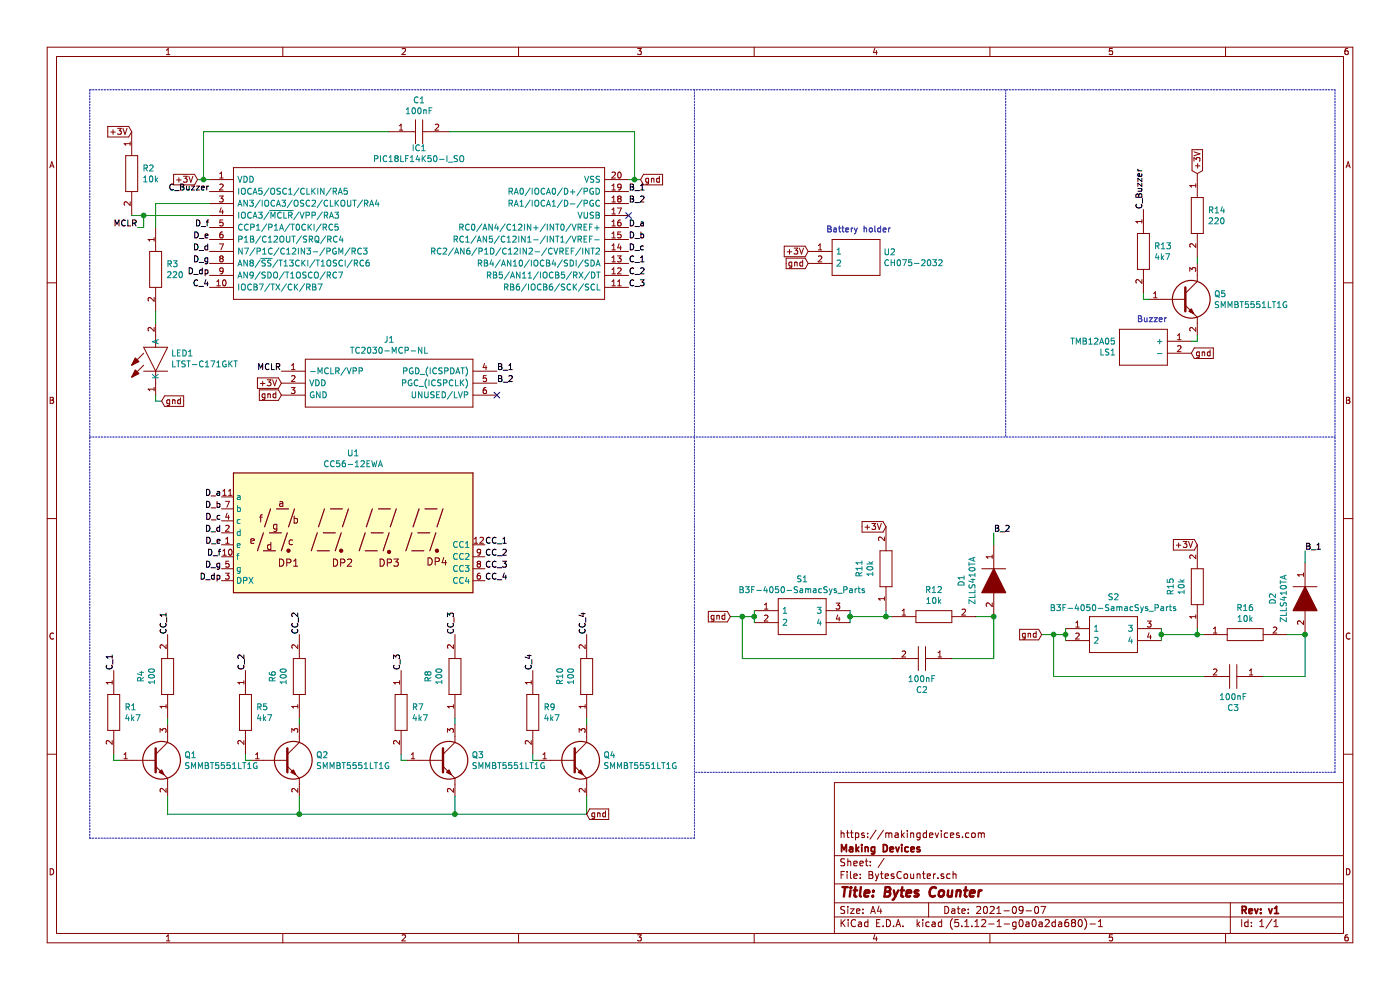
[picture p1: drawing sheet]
EESchema Schematic File Version 4
EELAYER 30 0
EELAYER END
$Descr A4 11693 8268
encoding utf-8
Sheet 1 1
Title "Bytes Counter"
Date "2021-09-07"
Rev "v1"
Comp "Making Devices"
Comment1 "https://makingdevices.com"
Comment2 ""
Comment3 ""
Comment4 ""
$EndDescr
$Comp
L BytesCounter-rescue:CH075-2032-SamacSys_Parts U2
U 1 1
P 6750 2100
F 0 "U2" H 7378 2096 50  0000 L CNN
F 1 "CH075-2032" H 7378 2005 50  0000 L CNN
F 2 "CH0752032" H 7400 2200 50  0001 L CNN
F 3 "" H 7400 2100 50  0001 L CNN
F 4 "RS Pro Battery Holder" H 7400 2000 50  0001 L CNN "Description"
F 5 "6.6" H 7400 1900 50  0001 L CNN "Height"
F 6 "" H 7400 1800 50  0001 L CNN "RS Part Number"
F 7 "" H 7400 1700 50  0001 L CNN "RS Price/Stock"
F 8 "RS Components" H 7400 1600 50  0001 L CNN "Manufacturer_Name"
F 9 "CH075-2032" H 7400 1500 50  0001 L CNN "Manufacturer_Part_Number"
	1    6750 2100
	1    0    0    -1  
$EndComp
$Comp
L Display_Character:CC56-12EWA U1
U 1 1
P 2950 4450
F 0 "U1" H 2950 5117 50  0000 C CNN
F 1 "CC56-12EWA" H 2950 5026 50  0000 C CNN
F 2 "Display_7Segment:CA56-12EWA" H 2950 3850 50  0001 C CNN
F 3 "http://www.kingbrightusa.com/images/catalog/SPEC/CA56-12EWA.pdf" H 2520 4480 50  0001 C CNN
	1    2950 4450
	1    0    0    -1  
$EndComp
Text GLabel 6750 2100 0    50   Input ~ 0
+3V
Text GLabel 6750 2200 0    50   Input ~ 0
gnd
Text GLabel 1650 1500 0    50   Input ~ 0
+3V
Text GLabel 5350 1500 2    50   Input ~ 0
gnd
$Comp
L BytesCounter-rescue:B3F-4050-SamacSys_Parts-HVolt_sub-system-FIT S2
U 1 1
P 8900 5250
F 0 "S2" H 9300 5515 50  0000 C CNN
F 1 "B3F-4050-SamacSys_Parts" H 9300 5424 50  0000 C CNN
F 2 "B3F-4000" H 9550 5350 50  0001 L CNN
F 3 "https://www.omron.com/ecb/products/pdf/en-b3f.pdf" H 9550 5250 50  0001 L CNN
F 4 "lvory Plunger Tactile Switch, SPST-NO 0.05 A@ 24 V dc 3mm" H 9550 5150 50  0001 L CNN "Description"
F 5 "Omron Electronics" H 9550 4950 50  0001 L CNN "Manufacturer_Name"
F 6 "B3F-4050" H 9550 4850 50  0001 L CNN "Manufacturer_Part_Number"
F 7 "653-B3F-4050" H 9550 4750 50  0001 L CNN "Mouser Part Number"
F 8 "https://www.mouser.com/Search/Refine.aspx?Keyword=653-B3F-4050" H 9550 4650 50  0001 L CNN "Mouser Price/Stock"
F 9 "6866768P" H 9550 4550 50  0001 L CNN "RS Part Number"
F 10 "http://uk.rs-online.com/web/p/products/6866768P" H 9550 4450 50  0001 L CNN "RS Price/Stock"
	1    8900 5250
	1    0    0    -1  
$EndComp
$Comp
L BytesCounter-rescue:SMMBT5551LT1G-SamacSys_Parts Q3
U 1 1
P 3400 6350
F 0 "Q3" H 3938 6396 50  0000 L CNN
F 1 "SMMBT5551LT1G" H 3938 6305 50  0000 L CNN
F 2 "SOT96P237X111-3N" H 3950 6200 50  0001 L CNN
F 3 "http://uk.rs-online.com/web/p/products/1841498P" H 3950 6100 50  0001 L CNN
F 4 "NPN Bipolar Transistor, 600 mA 160 V, 3-pin SOT-23" H 3950 6000 50  0001 L CNN "Description"
F 5 "1.11" H 3950 5900 50  0001 L CNN "Height"
F 6 "1841498P" H 3950 5800 50  0001 L CNN "RS Part Number"
F 7 "http://uk.rs-online.com/web/p/products/1841498P" H 3950 5700 50  0001 L CNN "RS Price/Stock"
F 8 "ON Semiconductor" H 3950 5600 50  0001 L CNN "Manufacturer_Name"
F 9 "SMMBT5551LT1G" H 3950 5500 50  0001 L CNN "Manufacturer_Part_Number"
F 10 "70300580" H 3950 5400 50  0001 L CNN "Allied_Number"
	1    3400 6350
	1    0    0    -1  
$EndComp
$Comp
L BytesCounter-rescue:SMMBT5551LT1G-SamacSys_Parts Q2
U 1 1
P 2100 6350
F 0 "Q2" H 2638 6396 50  0000 L CNN
F 1 "SMMBT5551LT1G" H 2638 6305 50  0000 L CNN
F 2 "SOT96P237X111-3N" H 2650 6200 50  0001 L CNN
F 3 "http://uk.rs-online.com/web/p/products/1841498P" H 2650 6100 50  0001 L CNN
F 4 "NPN Bipolar Transistor, 600 mA 160 V, 3-pin SOT-23" H 2650 6000 50  0001 L CNN "Description"
F 5 "1.11" H 2650 5900 50  0001 L CNN "Height"
F 6 "1841498P" H 2650 5800 50  0001 L CNN "RS Part Number"
F 7 "http://uk.rs-online.com/web/p/products/1841498P" H 2650 5700 50  0001 L CNN "RS Price/Stock"
F 8 "ON Semiconductor" H 2650 5600 50  0001 L CNN "Manufacturer_Name"
F 9 "SMMBT5551LT1G" H 2650 5500 50  0001 L CNN "Manufacturer_Part_Number"
F 10 "70300580" H 2650 5400 50  0001 L CNN "Allied_Number"
	1    2100 6350
	1    0    0    -1  
$EndComp
$Comp
L BytesCounter-rescue:SMMBT5551LT1G-SamacSys_Parts Q4
U 1 1
P 4500 6350
F 0 "Q4" H 5038 6396 50  0000 L CNN
F 1 "SMMBT5551LT1G" H 5038 6305 50  0000 L CNN
F 2 "SOT96P237X111-3N" H 5050 6200 50  0001 L CNN
F 3 "http://uk.rs-online.com/web/p/products/1841498P" H 5050 6100 50  0001 L CNN
F 4 "NPN Bipolar Transistor, 600 mA 160 V, 3-pin SOT-23" H 5050 6000 50  0001 L CNN "Description"
F 5 "1.11" H 5050 5900 50  0001 L CNN "Height"
F 6 "1841498P" H 5050 5800 50  0001 L CNN "RS Part Number"
F 7 "http://uk.rs-online.com/web/p/products/1841498P" H 5050 5700 50  0001 L CNN "RS Price/Stock"
F 8 "ON Semiconductor" H 5050 5600 50  0001 L CNN "Manufacturer_Name"
F 9 "SMMBT5551LT1G" H 5050 5500 50  0001 L CNN "Manufacturer_Part_Number"
F 10 "70300580" H 5050 5400 50  0001 L CNN "Allied_Number"
	1    4500 6350
	1    0    0    -1  
$EndComp
$Comp
L BytesCounter-rescue:SMMBT5551LT1G-SamacSys_Parts Q1
U 1 1
P 1000 6350
F 0 "Q1" H 1538 6396 50  0000 L CNN
F 1 "SMMBT5551LT1G" H 1538 6305 50  0000 L CNN
F 2 "SOT96P237X111-3N" H 1550 6200 50  0001 L CNN
F 3 "http://uk.rs-online.com/web/p/products/1841498P" H 1550 6100 50  0001 L CNN
F 4 "NPN Bipolar Transistor, 600 mA 160 V, 3-pin SOT-23" H 1550 6000 50  0001 L CNN "Description"
F 5 "1.11" H 1550 5900 50  0001 L CNN "Height"
F 6 "1841498P" H 1550 5800 50  0001 L CNN "RS Part Number"
F 7 "http://uk.rs-online.com/web/p/products/1841498P" H 1550 5700 50  0001 L CNN "RS Price/Stock"
F 8 "ON Semiconductor" H 1550 5600 50  0001 L CNN "Manufacturer_Name"
F 9 "SMMBT5551LT1G" H 1550 5500 50  0001 L CNN "Manufacturer_Part_Number"
F 10 "70300580" H 1550 5400 50  0001 L CNN "Allied_Number"
	1    1000 6350
	1    0    0    -1  
$EndComp
Text Label 4050 4550 0    50   ~ 0
CC_1
Text Label 4050 4650 0    50   ~ 0
CC_2
Text Label 4050 4750 0    50   ~ 0
CC_3
Text Label 4050 4850 0    50   ~ 0
CC_4
Text Label 1850 4150 2    50   ~ 0
D_a
Text Label 1850 4250 2    50   ~ 0
D_b
Text Label 1850 4350 2    50   ~ 0
D_c
Text Label 1850 4450 2    50   ~ 0
D_d
Text Label 1850 4550 2    50   ~ 0
D_e
Text Label 1850 4650 2    50   ~ 0
D_f
Text Label 1850 4750 2    50   ~ 0
D_g
Text Label 1850 4850 2    50   ~ 0
D_dp
Text Label 5250 1900 0    50   ~ 0
D_a
Text Label 5250 2000 0    50   ~ 0
D_b
Text Label 5250 2100 0    50   ~ 0
D_c
Text Label 1750 2100 2    50   ~ 0
D_d
Text Label 1750 2000 2    50   ~ 0
D_e
Text Label 1750 1900 2    50   ~ 0
D_f
Text Label 1750 2200 2    50   ~ 0
D_g
Text Label 1750 2300 2    50   ~ 0
D_dp
$Comp
L BytesCounter-rescue:TMB12A05-SamacSys_Parts LS1
U 1 1
P 9950 2950
F 0 "LS1" H 10578 2946 50  0000 L CNN
F 1 "TMB12A05" H 10578 2855 50  0000 L CNN
F 2 "TMB12A05" H 10600 3050 50  0001 L CNN
F 3 "https://datasheet.lcsc.com/szlcsc/Jiangsu-Huaneng-Elec-TMB12A05_C96093.pdf" H 10600 2950 50  0001 L CNN
F 4 "12*9.5 Buzzers RoHS" H 10600 2850 50  0001 L CNN "Description"
F 5 "9.5" H 10600 2750 50  0001 L CNN "Height"
F 6 "" H 10600 2650 50  0001 L CNN "RS Part Number"
F 7 "" H 10600 2550 50  0001 L CNN "RS Price/Stock"
F 8 "Jiangsu Huaneng Elec" H 10600 2450 50  0001 L CNN "Manufacturer_Name"
F 9 "TMB12A05" H 10600 2350 50  0001 L CNN "Manufacturer_Part_Number"
	1    9950 2950
	-1   0    0    1   
$EndComp
Text Notes 6900 1950 0    50   ~ 0
Battery holder
Text Notes 9750 2700 2    50   ~ 0
Buzzer
$Comp
L BytesCounter-rescue:KTR10EZPF4220-SamacSys_Parts R4
U 1 1
P 1400 6000
F 0 "R4" H 1750 6225 50  0000 C CNN
F 1 "100" H 1750 6134 50  0000 C CNN
F 2 "RESC2012X65N" H 1950 6050 50  0001 L CNN
F 3 "http://rohmfs.rohm.com/en/products/databook/datasheet/passive/resistor/chip_resistor/ktr.pdf" H 1950 5950 50  0001 L CNN
F 4 "ROHM 0805 Resistor Chip" H 1950 5850 50  0001 L CNN "Description"
F 5 "0.65" H 1950 5750 50  0001 L CNN "Height"
F 6 "" H 1950 5650 50  0001 L CNN "RS Part Number"
F 7 "" H 1950 5550 50  0001 L CNN "RS Price/Stock"
F 8 "ROHM Semiconductor" H 1950 5450 50  0001 L CNN "Manufacturer_Name"
F 9 "KTR10EZPF4220" H 1950 5350 50  0001 L CNN "Manufacturer_Part_Number"
	1    1400 6000
	0    -1   -1   0   
$EndComp
$Comp
L BytesCounter-rescue:KTR10EZPF4220-SamacSys_Parts R6
U 1 1
P 2500 6000
F 0 "R6" H 2850 6225 50  0000 C CNN
F 1 "100" H 2850 6134 50  0000 C CNN
F 2 "RESC2012X65N" H 3050 6050 50  0001 L CNN
F 3 "http://rohmfs.rohm.com/en/products/databook/datasheet/passive/resistor/chip_resistor/ktr.pdf" H 3050 5950 50  0001 L CNN
F 4 "ROHM 0805 Resistor Chip" H 3050 5850 50  0001 L CNN "Description"
F 5 "0.65" H 3050 5750 50  0001 L CNN "Height"
F 6 "" H 3050 5650 50  0001 L CNN "RS Part Number"
F 7 "" H 3050 5550 50  0001 L CNN "RS Price/Stock"
F 8 "ROHM Semiconductor" H 3050 5450 50  0001 L CNN "Manufacturer_Name"
F 9 "KTR10EZPF4220" H 3050 5350 50  0001 L CNN "Manufacturer_Part_Number"
	1    2500 6000
	0    -1   -1   0   
$EndComp
$Comp
L BytesCounter-rescue:KTR10EZPF4220-SamacSys_Parts R8
U 1 1
P 3800 6000
F 0 "R8" H 4150 6225 50  0000 C CNN
F 1 "100" H 4150 6134 50  0000 C CNN
F 2 "RESC2012X65N" H 4350 6050 50  0001 L CNN
F 3 "http://rohmfs.rohm.com/en/products/databook/datasheet/passive/resistor/chip_resistor/ktr.pdf" H 4350 5950 50  0001 L CNN
F 4 "ROHM 0805 Resistor Chip" H 4350 5850 50  0001 L CNN "Description"
F 5 "0.65" H 4350 5750 50  0001 L CNN "Height"
F 6 "" H 4350 5650 50  0001 L CNN "RS Part Number"
F 7 "" H 4350 5550 50  0001 L CNN "RS Price/Stock"
F 8 "ROHM Semiconductor" H 4350 5450 50  0001 L CNN "Manufacturer_Name"
F 9 "KTR10EZPF4220" H 4350 5350 50  0001 L CNN "Manufacturer_Part_Number"
	1    3800 6000
	0    -1   -1   0   
$EndComp
$Comp
L BytesCounter-rescue:KTR10EZPF4220-SamacSys_Parts R10
U 1 1
P 4900 6000
F 0 "R10" H 5250 6225 50  0000 C CNN
F 1 "100" H 5250 6134 50  0000 C CNN
F 2 "RESC2012X65N" H 5450 6050 50  0001 L CNN
F 3 "http://rohmfs.rohm.com/en/products/databook/datasheet/passive/resistor/chip_resistor/ktr.pdf" H 5450 5950 50  0001 L CNN
F 4 "ROHM 0805 Resistor Chip" H 5450 5850 50  0001 L CNN "Description"
F 5 "0.65" H 5450 5750 50  0001 L CNN "Height"
F 6 "" H 5450 5650 50  0001 L CNN "RS Part Number"
F 7 "" H 5450 5550 50  0001 L CNN "RS Price/Stock"
F 8 "ROHM Semiconductor" H 5450 5450 50  0001 L CNN "Manufacturer_Name"
F 9 "KTR10EZPF4220" H 5450 5350 50  0001 L CNN "Manufacturer_Part_Number"
	1    4900 6000
	0    -1   -1   0   
$EndComp
$Comp
L BytesCounter-rescue:KTR10EZPF4220-SamacSys_Parts R9
U 1 1
P 4450 5600
F 0 "R9" V 4754 5688 50  0000 L CNN
F 1 "4k7" V 4845 5688 50  0000 L CNN
F 2 "RESC2012X65N" H 5000 5650 50  0001 L CNN
F 3 "http://rohmfs.rohm.com/en/products/databook/datasheet/passive/resistor/chip_resistor/ktr.pdf" H 5000 5550 50  0001 L CNN
F 4 "ROHM 0805 Resistor Chip" H 5000 5450 50  0001 L CNN "Description"
F 5 "0.65" H 5000 5350 50  0001 L CNN "Height"
F 6 "" H 5000 5250 50  0001 L CNN "RS Part Number"
F 7 "" H 5000 5150 50  0001 L CNN "RS Price/Stock"
F 8 "ROHM Semiconductor" H 5000 5050 50  0001 L CNN "Manufacturer_Name"
F 9 "KTR10EZPF4220" H 5000 4950 50  0001 L CNN "Manufacturer_Part_Number"
	1    4450 5600
	0    1    1    0   
$EndComp
$Comp
L BytesCounter-rescue:KTR10EZPF4220-SamacSys_Parts R7
U 1 1
P 3350 5600
F 0 "R7" V 3654 5688 50  0000 L CNN
F 1 "4k7" V 3745 5688 50  0000 L CNN
F 2 "RESC2012X65N" H 3900 5650 50  0001 L CNN
F 3 "http://rohmfs.rohm.com/en/products/databook/datasheet/passive/resistor/chip_resistor/ktr.pdf" H 3900 5550 50  0001 L CNN
F 4 "ROHM 0805 Resistor Chip" H 3900 5450 50  0001 L CNN "Description"
F 5 "0.65" H 3900 5350 50  0001 L CNN "Height"
F 6 "" H 3900 5250 50  0001 L CNN "RS Part Number"
F 7 "" H 3900 5150 50  0001 L CNN "RS Price/Stock"
F 8 "ROHM Semiconductor" H 3900 5050 50  0001 L CNN "Manufacturer_Name"
F 9 "KTR10EZPF4220" H 3900 4950 50  0001 L CNN "Manufacturer_Part_Number"
	1    3350 5600
	0    1    1    0   
$EndComp
$Comp
L BytesCounter-rescue:KTR10EZPF4220-SamacSys_Parts R5
U 1 1
P 2050 5600
F 0 "R5" V 2354 5688 50  0000 L CNN
F 1 "4k7" V 2445 5688 50  0000 L CNN
F 2 "RESC2012X65N" H 2600 5650 50  0001 L CNN
F 3 "http://rohmfs.rohm.com/en/products/databook/datasheet/passive/resistor/chip_resistor/ktr.pdf" H 2600 5550 50  0001 L CNN
F 4 "ROHM 0805 Resistor Chip" H 2600 5450 50  0001 L CNN "Description"
F 5 "0.65" H 2600 5350 50  0001 L CNN "Height"
F 6 "" H 2600 5250 50  0001 L CNN "RS Part Number"
F 7 "" H 2600 5150 50  0001 L CNN "RS Price/Stock"
F 8 "ROHM Semiconductor" H 2600 5050 50  0001 L CNN "Manufacturer_Name"
F 9 "KTR10EZPF4220" H 2600 4950 50  0001 L CNN "Manufacturer_Part_Number"
	1    2050 5600
	0    1    1    0   
$EndComp
$Comp
L BytesCounter-rescue:KTR10EZPF4220-SamacSys_Parts R1
U 1 1
P 950 5600
F 0 "R1" V 1254 5688 50  0000 L CNN
F 1 "4k7" V 1345 5688 50  0000 L CNN
F 2 "RESC2012X65N" H 1500 5650 50  0001 L CNN
F 3 "http://rohmfs.rohm.com/en/products/databook/datasheet/passive/resistor/chip_resistor/ktr.pdf" H 1500 5550 50  0001 L CNN
F 4 "ROHM 0805 Resistor Chip" H 1500 5450 50  0001 L CNN "Description"
F 5 "0.65" H 1500 5350 50  0001 L CNN "Height"
F 6 "" H 1500 5250 50  0001 L CNN "RS Part Number"
F 7 "" H 1500 5150 50  0001 L CNN "RS Price/Stock"
F 8 "ROHM Semiconductor" H 1500 5050 50  0001 L CNN "Manufacturer_Name"
F 9 "KTR10EZPF4220" H 1500 4950 50  0001 L CNN "Manufacturer_Part_Number"
	1    950  5600
	0    1    1    0   
$EndComp
$Comp
L BytesCounter-rescue:KTR10EZPF4220-SamacSys_Parts R2
U 1 1
P 1100 1100
F 0 "R2" V 1404 1188 50  0000 L CNN
F 1 "10k" V 1495 1188 50  0000 L CNN
F 2 "RESC2012X65N" H 1650 1150 50  0001 L CNN
F 3 "http://rohmfs.rohm.com/en/products/databook/datasheet/passive/resistor/chip_resistor/ktr.pdf" H 1650 1050 50  0001 L CNN
F 4 "ROHM 0805 Resistor Chip" H 1650 950 50  0001 L CNN "Description"
F 5 "0.65" H 1650 850 50  0001 L CNN "Height"
F 6 "" H 1650 750 50  0001 L CNN "RS Part Number"
F 7 "" H 1650 650 50  0001 L CNN "RS Price/Stock"
F 8 "ROHM Semiconductor" H 1650 550 50  0001 L CNN "Manufacturer_Name"
F 9 "KTR10EZPF4220" H 1650 450 50  0001 L CNN "Manufacturer_Part_Number"
	1    1100 1100
	0    1    1    0   
$EndComp
$Comp
L BytesCounter-rescue:KTR10EZPF4220-SamacSys_Parts R15
U 1 1
P 10000 5250
F 0 "R15" H 10350 5475 50  0000 C CNN
F 1 "10k" H 10350 5384 50  0000 C CNN
F 2 "RESC2012X65N" H 10550 5300 50  0001 L CNN
F 3 "http://rohmfs.rohm.com/en/products/databook/datasheet/passive/resistor/chip_resistor/ktr.pdf" H 10550 5200 50  0001 L CNN
F 4 "ROHM 0805 Resistor Chip" H 10550 5100 50  0001 L CNN "Description"
F 5 "0.65" H 10550 5000 50  0001 L CNN "Height"
F 6 "" H 10550 4900 50  0001 L CNN "RS Part Number"
F 7 "" H 10550 4800 50  0001 L CNN "RS Price/Stock"
F 8 "ROHM Semiconductor" H 10550 4700 50  0001 L CNN "Manufacturer_Name"
F 9 "KTR10EZPF4220" H 10550 4600 50  0001 L CNN "Manufacturer_Part_Number"
	1    10000 5250
	0    -1   -1   0   
$EndComp
$Comp
L BytesCounter-rescue:KTR10EZPF4220-SamacSys_Parts R16
U 1 1
P 10050 5300
F 0 "R16" H 10400 5525 50  0000 C CNN
F 1 "10k" H 10400 5434 50  0000 C CNN
F 2 "RESC2012X65N" H 10600 5350 50  0001 L CNN
F 3 "http://rohmfs.rohm.com/en/products/databook/datasheet/passive/resistor/chip_resistor/ktr.pdf" H 10600 5250 50  0001 L CNN
F 4 "ROHM 0805 Resistor Chip" H 10600 5150 50  0001 L CNN "Description"
F 5 "0.65" H 10600 5050 50  0001 L CNN "Height"
F 6 "" H 10600 4950 50  0001 L CNN "RS Part Number"
F 7 "" H 10600 4850 50  0001 L CNN "RS Price/Stock"
F 8 "ROHM Semiconductor" H 10600 4750 50  0001 L CNN "Manufacturer_Name"
F 9 "KTR10EZPF4220" H 10600 4650 50  0001 L CNN "Manufacturer_Part_Number"
	1    10050 5300
	1    0    0    -1  
$EndComp
$Comp
L BytesCounter-rescue:GCG21BR71H154KA01K-SamacSys_Parts C1
U 1 1
P 3250 1100
F 0 "C1" H 3500 1365 50  0000 C CNN
F 1 "100nF" H 3500 1274 50  0000 C CNN
F 2 "CAPC2012X145N" H 3600 1150 50  0001 L CNN
F 3 "https://psearch.en.murata.com/capacitor/product/GCG21BR71H154KA01%23.html" H 3600 1050 50  0001 L CNN
F 4 "Capacitor L=2.0mm W=1.25mm T=1.25mm" H 3600 950 50  0001 L CNN "Description"
F 5 "1.45" H 3600 850 50  0001 L CNN "Height"
F 6 "" H 3600 750 50  0001 L CNN "RS Part Number"
F 7 "" H 3600 650 50  0001 L CNN "RS Price/Stock"
F 8 "Murata Electronics" H 3600 550 50  0001 L CNN "Manufacturer_Name"
F 9 "GCG21BR71H154KA01K" H 3600 450 50  0001 L CNN "Manufacturer_Part_Number"
	1    3250 1100
	1    0    0    -1  
$EndComp
$Comp
L BytesCounter-rescue:GCG21BR71H154KA01K-SamacSys_Parts C3
U 1 1
P 10550 5650
F 0 "C3" H 10800 5915 50  0000 C CNN
F 1 "100nF" H 10800 5824 50  0000 C CNN
F 2 "CAPC2012X145N" H 10900 5700 50  0001 L CNN
F 3 "https://psearch.en.murata.com/capacitor/product/GCG21BR71H154KA01%23.html" H 10900 5600 50  0001 L CNN
F 4 "Capacitor L=2.0mm W=1.25mm T=1.25mm" H 10900 5500 50  0001 L CNN "Description"
F 5 "1.45" H 10900 5400 50  0001 L CNN "Height"
F 6 "" H 10900 5300 50  0001 L CNN "RS Part Number"
F 7 "" H 10900 5200 50  0001 L CNN "RS Price/Stock"
F 8 "Murata Electronics" H 10900 5100 50  0001 L CNN "Manufacturer_Name"
F 9 "GCG21BR71H154KA01K" H 10900 5000 50  0001 L CNN "Manufacturer_Part_Number"
	1    10550 5650
	-1   0    0    1   
$EndComp
Wire Wire Line
	1000 6350 950  6350
Wire Wire Line
	950  6350 950  6300
Wire Wire Line
	2100 6350 2050 6350
Wire Wire Line
	2050 6350 2050 6300
Wire Wire Line
	3400 6350 3350 6350
Wire Wire Line
	3350 6350 3350 6300
Wire Wire Line
	4500 6350 4450 6350
Wire Wire Line
	4450 6350 4450 6300
Wire Wire Line
	4900 6050 4900 6000
Wire Wire Line
	3800 6050 3800 6000
Wire Wire Line
	2500 6050 2500 6000
Wire Wire Line
	1400 6050 1400 6000
Wire Wire Line
	1400 6650 1400 6800
Wire Wire Line
	1400 6800 2500 6800
Wire Wire Line
	4900 6800 4900 6650
Wire Wire Line
	3800 6650 3800 6800
Connection ~ 3800 6800
Wire Wire Line
	3800 6800 4900 6800
Wire Wire Line
	2500 6650 2500 6800
Connection ~ 2500 6800
Wire Wire Line
	2500 6800 3800 6800
Text GLabel 4900 6800 2    50   Input ~ 0
gnd
Text Label 1400 5300 1    50   ~ 0
CC_1
Text Label 2500 5300 1    50   ~ 0
CC_2
Text Label 3800 5300 1    50   ~ 0
CC_3
Text Label 4900 5300 1    50   ~ 0
CC_4
Wire Wire Line
	9600 2500 9550 2500
Wire Wire Line
	9550 2500 9550 2450
Wire Wire Line
	10000 2800 10000 2850
Wire Wire Line
	10000 2850 9950 2850
Text GLabel 9950 2950 2    50   Input ~ 0
gnd
$Comp
L BytesCounter-rescue:KTR10EZPF4220-SamacSys_Parts R13
U 1 1
P 9550 1750
F 0 "R13" V 9854 1838 50  0000 L CNN
F 1 "4k7" V 9945 1838 50  0000 L CNN
F 2 "RESC2012X65N" H 10100 1800 50  0001 L CNN
F 3 "http://rohmfs.rohm.com/en/products/databook/datasheet/passive/resistor/chip_resistor/ktr.pdf" H 10100 1700 50  0001 L CNN
F 4 "ROHM 0805 Resistor Chip" H 10100 1600 50  0001 L CNN "Description"
F 5 "0.65" H 10100 1500 50  0001 L CNN "Height"
F 6 "" H 10100 1400 50  0001 L CNN "RS Part Number"
F 7 "" H 10100 1300 50  0001 L CNN "RS Price/Stock"
F 8 "ROHM Semiconductor" H 10100 1200 50  0001 L CNN "Manufacturer_Name"
F 9 "KTR10EZPF4220" H 10100 1100 50  0001 L CNN "Manufacturer_Part_Number"
	1    9550 1750
	0    1    1    0   
$EndComp
$Comp
L BytesCounter-rescue:SMMBT5551LT1G-SamacSys_Parts Q5
U 1 1
P 9600 2500
F 0 "Q5" H 10138 2546 50  0000 L CNN
F 1 "SMMBT5551LT1G" H 10138 2455 50  0000 L CNN
F 2 "SOT96P237X111-3N" H 10150 2350 50  0001 L CNN
F 3 "http://uk.rs-online.com/web/p/products/1841498P" H 10150 2250 50  0001 L CNN
F 4 "NPN Bipolar Transistor, 600 mA 160 V, 3-pin SOT-23" H 10150 2150 50  0001 L CNN "Description"
F 5 "1.11" H 10150 2050 50  0001 L CNN "Height"
F 6 "1841498P" H 10150 1950 50  0001 L CNN "RS Part Number"
F 7 "http://uk.rs-online.com/web/p/products/1841498P" H 10150 1850 50  0001 L CNN "RS Price/Stock"
F 8 "ON Semiconductor" H 10150 1750 50  0001 L CNN "Manufacturer_Name"
F 9 "SMMBT5551LT1G" H 10150 1650 50  0001 L CNN "Manufacturer_Part_Number"
F 10 "70300580" H 10150 1550 50  0001 L CNN "Allied_Number"
	1    9600 2500
	1    0    0    -1  
$EndComp
$Comp
L BytesCounter-rescue:KTR10EZPF4220-SamacSys_Parts R14
U 1 1
P 10000 1450
F 0 "R14" V 10304 1538 50  0000 L CNN
F 1 "220" V 10395 1538 50  0000 L CNN
F 2 "RESC2012X65N" H 10550 1500 50  0001 L CNN
F 3 "http://rohmfs.rohm.com/en/products/databook/datasheet/passive/resistor/chip_resistor/ktr.pdf" H 10550 1400 50  0001 L CNN
F 4 "ROHM 0805 Resistor Chip" H 10550 1300 50  0001 L CNN "Description"
F 5 "0.65" H 10550 1200 50  0001 L CNN "Height"
F 6 "" H 10550 1100 50  0001 L CNN "RS Part Number"
F 7 "" H 10550 1000 50  0001 L CNN "RS Price/Stock"
F 8 "ROHM Semiconductor" H 10550 900 50  0001 L CNN "Manufacturer_Name"
F 9 "KTR10EZPF4220" H 10550 800 50  0001 L CNN "Manufacturer_Part_Number"
	1    10000 1450
	0    1    1    0   
$EndComp
Wire Wire Line
	10000 2200 10000 2150
Text GLabel 10000 1450 1    50   Input ~ 0
+3V
Text Label 9550 1750 1    50   ~ 0
C_Buzzer
Text Label 1750 1600 2    50   ~ 0
C_Buzzer
Text GLabel 1100 1100 0    50   Input ~ 0
+3V
Wire Wire Line
	1100 1800 1200 1800
Wire Wire Line
	1650 1500 1700 1500
Wire Wire Line
	5350 1500 5300 1500
Wire Wire Line
	5300 1500 5300 1100
Wire Wire Line
	5300 1100 3750 1100
Connection ~ 5300 1500
Wire Wire Line
	5300 1500 5250 1500
Wire Wire Line
	3250 1100 1700 1100
Wire Wire Line
	1700 1100 1700 1500
Connection ~ 1700 1500
Wire Wire Line
	1700 1500 1750 1500
$Comp
L BytesCounter-rescue:PIC18LF14K50-I_SO-SamacSys_Parts IC1
U 1 1
P 1750 1500
F 0 "IC1" H 3500 1765 50  0000 C CNN
F 1 "PIC18LF14K50-I_SO" H 3500 1674 50  0000 C CNN
F 2 "Package_SO:SSOP-20_5.3x7.2mm_P0.65mm" H 5100 1600 50  0001 L CNN
F 3 "http://uk.rs-online.com/web/p/products/6669239P" H 5100 1500 50  0001 L CNN
F 4 "MCU 16K Flash 768 RAM USB 2.0 SOIC20" H 5100 1400 50  0001 L CNN "Description"
F 5 "2.65" H 5100 1300 50  0001 L CNN "Height"
F 6 "6669239P" H 5100 1200 50  0001 L CNN "RS Part Number"
F 7 "http://uk.rs-online.com/web/p/products/6669239P" H 5100 1100 50  0001 L CNN "RS Price/Stock"
F 8 "Microchip" H 5100 1000 50  0001 L CNN "Manufacturer_Name"
F 9 "PIC18LF14K50-I/SO" H 5100 900 50  0001 L CNN "Manufacturer_Part_Number"
F 10 "70047097" H 5100 800 50  0001 L CNN "Allied_Number"
	1    1750 1500
	1    0    0    -1  
$EndComp
$Comp
L BytesCounter-rescue:KTR10EZPF4220-SamacSys_Parts R3
U 1 1
P 1300 1900
F 0 "R3" V 1604 1988 50  0000 L CNN
F 1 "220" V 1695 1988 50  0000 L CNN
F 2 "RESC2012X65N" H 1850 1950 50  0001 L CNN
F 3 "http://rohmfs.rohm.com/en/products/databook/datasheet/passive/resistor/chip_resistor/ktr.pdf" H 1850 1850 50  0001 L CNN
F 4 "ROHM 0805 Resistor Chip" H 1850 1750 50  0001 L CNN "Description"
F 5 "0.65" H 1850 1650 50  0001 L CNN "Height"
F 6 "" H 1850 1550 50  0001 L CNN "RS Part Number"
F 7 "" H 1850 1450 50  0001 L CNN "RS Price/Stock"
F 8 "ROHM Semiconductor" H 1850 1350 50  0001 L CNN "Manufacturer_Name"
F 9 "KTR10EZPF4220" H 1850 1250 50  0001 L CNN "Manufacturer_Part_Number"
	1    1300 1900
	0    1    1    0   
$EndComp
Wire Wire Line
	1750 1700 1300 1700
Wire Wire Line
	1300 1700 1300 1900
$Comp
L BytesCounter-rescue:LTST-C171GKT-SamacSys_Parts LED1
U 1 1
P 1300 3300
F 0 "LED1" V 1646 3172 50  0000 R CNN
F 1 "LTST-C171GKT" V 1555 3172 50  0000 R CNN
F 2 "LEDC2012X90N" H 1800 3450 50  0001 L BNN
F 3 "http://uk.rs-online.com/web/p/products/6920935P" H 1800 3350 50  0001 L BNN
F 4 "Lite-On LTST-C171GKT, CHIPLED 0805 569 nm Green LED, 2012 (0805) SMD package" H 1800 3250 50  0001 L BNN "Description"
F 5 "0.9" H 1800 3150 50  0001 L BNN "Height"
F 6 "6920935P" H 1800 3050 50  0001 L BNN "RS Part Number"
F 7 "http://uk.rs-online.com/web/p/products/6920935P" H 1800 2950 50  0001 L BNN "RS Price/Stock"
F 8 "Lite-On" H 1800 2850 50  0001 L BNN "Manufacturer_Name"
F 9 "LTST-C171GKT" H 1800 2750 50  0001 L BNN "Manufacturer_Part_Number"
	1    1300 3300
	0    -1   -1   0   
$EndComp
Text GLabel 1350 3350 2    50   Input ~ 0
gnd
Wire Wire Line
	1350 3350 1300 3350
Wire Wire Line
	1300 3350 1300 3300
Wire Wire Line
	1300 2700 1300 2600
Text Label 950  5600 1    50   ~ 0
C_1
Text Label 2050 5600 1    50   ~ 0
C_2
Text Label 3350 5600 1    50   ~ 0
C_3
Text Label 4450 5600 1    50   ~ 0
C_4
Text Label 5250 2200 0    50   ~ 0
C_1
Text Label 5250 2300 0    50   ~ 0
C_2
Text Label 5250 2400 0    50   ~ 0
C_3
Text Label 1750 2400 2    50   ~ 0
C_4
NoConn ~ 5250 1800
Text Label 5250 1600 0    50   ~ 0
B_1
Text Label 5250 1700 0    50   ~ 0
B_2
Wire Wire Line
	9700 5350 9700 5300
Text GLabel 8700 5300 0    50   Input ~ 0
gnd
Wire Wire Line
	8900 5250 8900 5300
Wire Wire Line
	8900 5300 8800 5300
Connection ~ 8900 5300
Wire Wire Line
	8900 5300 8900 5350
Wire Wire Line
	10050 5300 10000 5300
Connection ~ 9700 5300
Wire Wire Line
	9700 5300 9700 5250
Wire Wire Line
	10000 5250 10000 5300
Connection ~ 10000 5300
Wire Wire Line
	10000 5300 9700 5300
Wire Wire Line
	10050 5650 8800 5650
Wire Wire Line
	8800 5650 8800 5300
Connection ~ 8800 5300
Wire Wire Line
	8800 5300 8700 5300
Wire Wire Line
	10550 5650 10900 5650
Wire Wire Line
	10900 5650 10900 5300
Wire Wire Line
	10900 5300 10750 5300
$Comp
L BytesCounter-rescue:B3F-4050-SamacSys_Parts-HVolt_sub-system-FIT S1
U 1 1
P 6300 5100
F 0 "S1" H 6700 5365 50  0000 C CNN
F 1 "B3F-4050-SamacSys_Parts" H 6700 5274 50  0000 C CNN
F 2 "B3F-4000" H 6950 5200 50  0001 L CNN
F 3 "https://www.omron.com/ecb/products/pdf/en-b3f.pdf" H 6950 5100 50  0001 L CNN
F 4 "lvory Plunger Tactile Switch, SPST-NO 0.05 A@ 24 V dc 3mm" H 6950 5000 50  0001 L CNN "Description"
F 5 "Omron Electronics" H 6950 4800 50  0001 L CNN "Manufacturer_Name"
F 6 "B3F-4050" H 6950 4700 50  0001 L CNN "Manufacturer_Part_Number"
F 7 "653-B3F-4050" H 6950 4600 50  0001 L CNN "Mouser Part Number"
F 8 "https://www.mouser.com/Search/Refine.aspx?Keyword=653-B3F-4050" H 6950 4500 50  0001 L CNN "Mouser Price/Stock"
F 9 "6866768P" H 6950 4400 50  0001 L CNN "RS Part Number"
F 10 "http://uk.rs-online.com/web/p/products/6866768P" H 6950 4300 50  0001 L CNN "RS Price/Stock"
	1    6300 5100
	1    0    0    -1  
$EndComp
$Comp
L BytesCounter-rescue:KTR10EZPF4220-SamacSys_Parts R11
U 1 1
P 7400 5100
F 0 "R11" H 7750 5325 50  0000 C CNN
F 1 "10k" H 7750 5234 50  0000 C CNN
F 2 "RESC2012X65N" H 7950 5150 50  0001 L CNN
F 3 "http://rohmfs.rohm.com/en/products/databook/datasheet/passive/resistor/chip_resistor/ktr.pdf" H 7950 5050 50  0001 L CNN
F 4 "ROHM 0805 Resistor Chip" H 7950 4950 50  0001 L CNN "Description"
F 5 "0.65" H 7950 4850 50  0001 L CNN "Height"
F 6 "" H 7950 4750 50  0001 L CNN "RS Part Number"
F 7 "" H 7950 4650 50  0001 L CNN "RS Price/Stock"
F 8 "ROHM Semiconductor" H 7950 4550 50  0001 L CNN "Manufacturer_Name"
F 9 "KTR10EZPF4220" H 7950 4450 50  0001 L CNN "Manufacturer_Part_Number"
	1    7400 5100
	0    -1   -1   0   
$EndComp
$Comp
L BytesCounter-rescue:KTR10EZPF4220-SamacSys_Parts R12
U 1 1
P 7450 5150
F 0 "R12" H 7800 5375 50  0000 C CNN
F 1 "10k" H 7800 5284 50  0000 C CNN
F 2 "RESC2012X65N" H 8000 5200 50  0001 L CNN
F 3 "http://rohmfs.rohm.com/en/products/databook/datasheet/passive/resistor/chip_resistor/ktr.pdf" H 8000 5100 50  0001 L CNN
F 4 "ROHM 0805 Resistor Chip" H 8000 5000 50  0001 L CNN "Description"
F 5 "0.65" H 8000 4900 50  0001 L CNN "Height"
F 6 "" H 8000 4800 50  0001 L CNN "RS Part Number"
F 7 "" H 8000 4700 50  0001 L CNN "RS Price/Stock"
F 8 "ROHM Semiconductor" H 8000 4600 50  0001 L CNN "Manufacturer_Name"
F 9 "KTR10EZPF4220" H 8000 4500 50  0001 L CNN "Manufacturer_Part_Number"
	1    7450 5150
	1    0    0    -1  
$EndComp
$Comp
L BytesCounter-rescue:GCG21BR71H154KA01K-SamacSys_Parts C2
U 1 1
P 7950 5500
F 0 "C2" H 8200 5765 50  0000 C CNN
F 1 "100nF" H 8200 5674 50  0000 C CNN
F 2 "CAPC2012X145N" H 8300 5550 50  0001 L CNN
F 3 "https://psearch.en.murata.com/capacitor/product/GCG21BR71H154KA01%23.html" H 8300 5450 50  0001 L CNN
F 4 "Capacitor L=2.0mm W=1.25mm T=1.25mm" H 8300 5350 50  0001 L CNN "Description"
F 5 "1.45" H 8300 5250 50  0001 L CNN "Height"
F 6 "" H 8300 5150 50  0001 L CNN "RS Part Number"
F 7 "" H 8300 5050 50  0001 L CNN "RS Price/Stock"
F 8 "Murata Electronics" H 8300 4950 50  0001 L CNN "Manufacturer_Name"
F 9 "GCG21BR71H154KA01K" H 8300 4850 50  0001 L CNN "Manufacturer_Part_Number"
	1    7950 5500
	-1   0    0    1   
$EndComp
Wire Wire Line
	7100 5200 7100 5150
Text GLabel 6100 5150 0    50   Input ~ 0
gnd
Wire Wire Line
	6300 5100 6300 5150
Wire Wire Line
	6300 5150 6200 5150
Connection ~ 6300 5150
Wire Wire Line
	6300 5150 6300 5200
Wire Wire Line
	7450 5150 7400 5150
Connection ~ 7100 5150
Wire Wire Line
	7100 5150 7100 5100
Wire Wire Line
	7400 5100 7400 5150
Connection ~ 7400 5150
Wire Wire Line
	7400 5150 7100 5150
Wire Wire Line
	7450 5500 6200 5500
Wire Wire Line
	6200 5500 6200 5150
Connection ~ 6200 5150
Wire Wire Line
	6200 5150 6100 5150
Wire Wire Line
	7950 5500 8300 5500
Wire Wire Line
	8300 5500 8300 5150
Wire Wire Line
	8300 5150 8150 5150
Text Label 8300 4450 0    50   ~ 0
B_2
Text GLabel 7400 4400 0    50   Input ~ 0
+3V
Text GLabel 10000 4550 0    50   Input ~ 0
+3V
Wire Notes Line
	5800 7000 750  7000
Wire Notes Line
	750  750  750  7000
Wire Notes Line
	5800 750  5800 7000
Wire Notes Line
	11150 6450 5800 6450
Wire Notes Line
	750  3650 11150 3650
Wire Notes Line
	750  750  11150 750 
Wire Notes Line
	11150 750  11150 6450
Wire Notes Line
	8400 750  8400 3650
Text Label 2350 3100 2    50   ~ 0
MCLR
Text Label 4150 3100 0    50   ~ 0
B_1
Text Label 4150 3200 0    50   ~ 0
B_2
NoConn ~ 4150 3300
Text GLabel 2350 3300 0    50   Input ~ 0
gnd
Text GLabel 2350 3200 0    50   Input ~ 0
+3V
Text Label 1150 1900 2    50   ~ 0
MCLR
Wire Wire Line
	1150 1900 1200 1900
Wire Wire Line
	1200 1900 1200 1800
Connection ~ 1200 1800
Wire Wire Line
	1200 1800 1750 1800
$Comp
L Library_Loader:ZLLS410TA D1
U 1 1
P 8300 4550
F 0 "D1" H 8600 4283 50  0000 C CNN
F 1 "ZLLS410TA" H 8600 4374 50  0000 C CNN
F 2 "SOD2513X120N" H 8750 4550 50  0001 L CNN
F 3 "http://uk.rs-online.com/web/p/products/7515203P" H 8750 4450 50  0001 L CNN
F 4 "Diodes Inc ZLLS410TA, SMT Schottky Diode, 10V 750mA, 3ns, 2-Pin SOD-323" H 8750 4350 50  0001 L CNN "Description"
F 5 "1.2" H 8750 4250 50  0001 L CNN "Height"
F 6 "7515203P" H 8750 4150 50  0001 L CNN "RS Part Number"
F 7 "http://uk.rs-online.com/web/p/products/7515203P" H 8750 4050 50  0001 L CNN "RS Price/Stock"
F 8 "Diodes Inc." H 8750 3950 50  0001 L CNN "Manufacturer_Name"
F 9 "ZLLS410TA" H 8750 3850 50  0001 L CNN "Manufacturer_Part_Number"
	1    8300 4550
	0    1    1    0   
$EndComp
$Comp
L Library_Loader:ZLLS410TA D2
U 1 1
P 10900 4700
F 0 "D2" H 11200 4433 50  0000 C CNN
F 1 "ZLLS410TA" H 11200 4524 50  0000 C CNN
F 2 "SOD2513X120N" H 11350 4700 50  0001 L CNN
F 3 "http://uk.rs-online.com/web/p/products/7515203P" H 11350 4600 50  0001 L CNN
F 4 "Diodes Inc ZLLS410TA, SMT Schottky Diode, 10V 750mA, 3ns, 2-Pin SOD-323" H 11350 4500 50  0001 L CNN "Description"
F 5 "1.2" H 11350 4400 50  0001 L CNN "Height"
F 6 "7515203P" H 11350 4300 50  0001 L CNN "RS Part Number"
F 7 "http://uk.rs-online.com/web/p/products/7515203P" H 11350 4200 50  0001 L CNN "RS Price/Stock"
F 8 "Diodes Inc." H 11350 4100 50  0001 L CNN "Manufacturer_Name"
F 9 "ZLLS410TA" H 11350 4000 50  0001 L CNN "Manufacturer_Part_Number"
	1    10900 4700
	0    1    1    0   
$EndComp
Connection ~ 8300 5150
Connection ~ 10900 5300
Text Label 10900 4600 0    50   ~ 0
B_1
Wire Wire Line
	10900 4600 10900 4700
Wire Wire Line
	8300 4450 8300 4550
$Comp
L Library_Loader:TC2030-MCP-NL J1
U 1 1
P 2350 3100
F 0 "J1" H 3250 3365 50  0000 C CNN
F 1 "TC2030-MCP-NL" H 3250 3274 50  0000 C CNN
F 2 "TC2030-MCP-NL" H 4000 3200 50  0001 L CNN
F 3 "http://uk.rs-online.com/web/p/products/8252561" H 4000 3100 50  0001 L CNN
F 4 "TC2030-MCP-NL PCB Footprint (no legs)" H 4000 3000 50  0001 L CNN "Description"
F 5 "" H 4000 2900 50  0001 L CNN "Height"
F 6 "8252561" H 4000 2800 50  0001 L CNN "RS Part Number"
F 7 "http://uk.rs-online.com/web/p/products/8252561" H 4000 2700 50  0001 L CNN "RS Price/Stock"
F 8 "Microchip" H 4000 2600 50  0001 L CNN "Manufacturer_Name"
F 9 "TC2030-MCP-NL" H 4000 2500 50  0001 L CNN "Manufacturer_Part_Number"
	1    2350 3100
	1    0    0    -1  
$EndComp
$EndSCHEMATC
